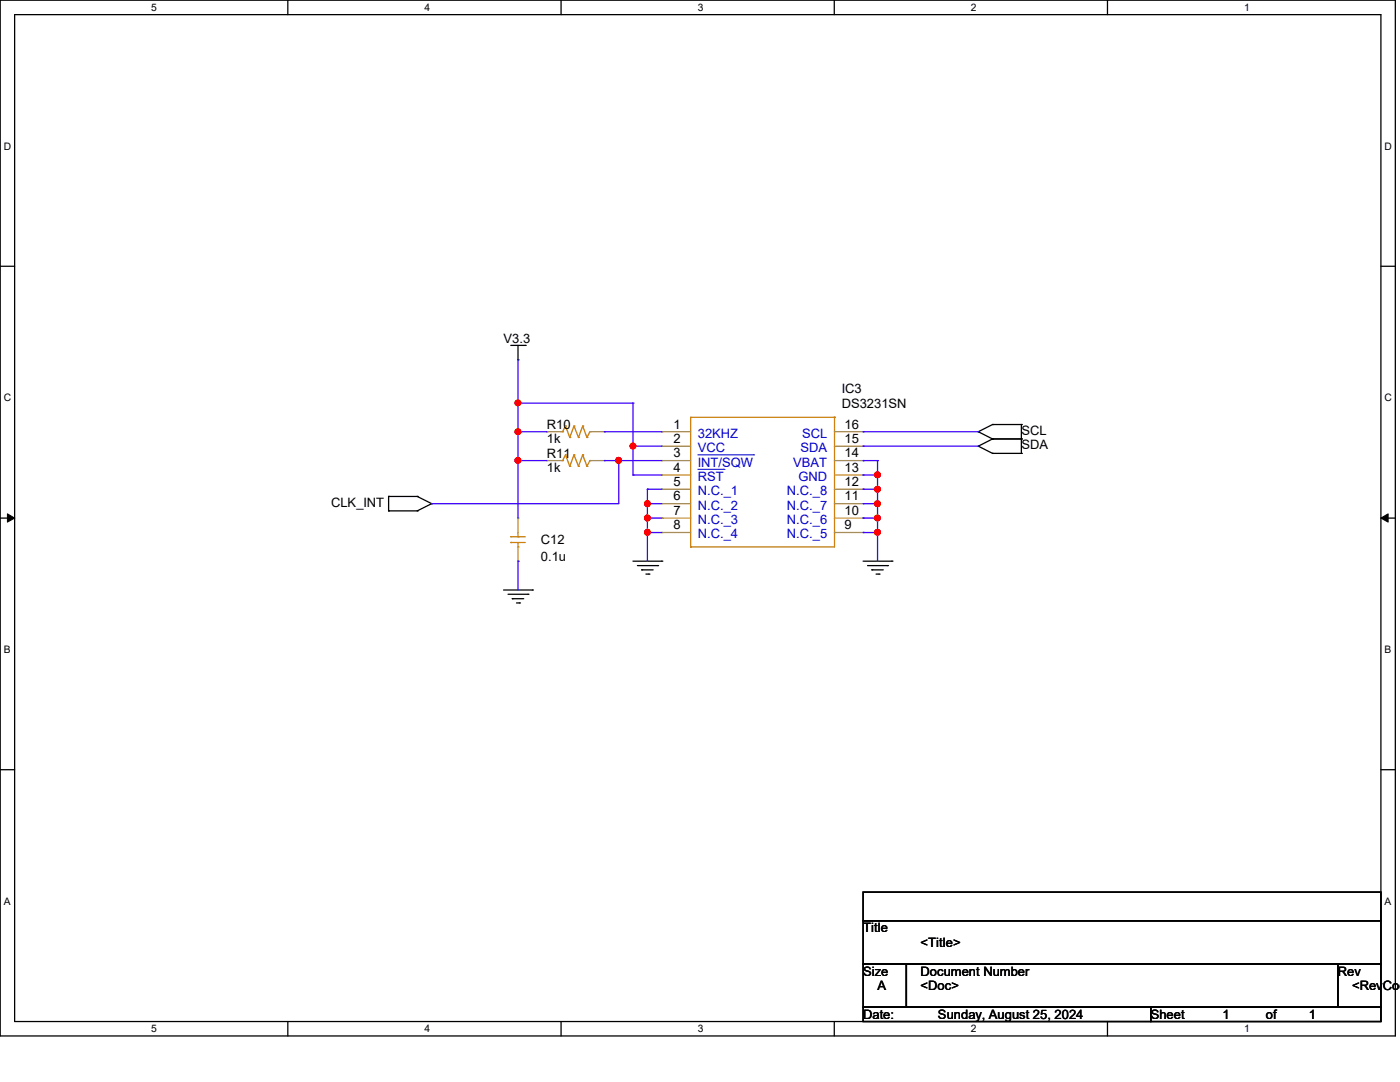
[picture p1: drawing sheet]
<svg xmlns="http://www.w3.org/2000/svg" width="279mm" height="216mm" viewBox="0 0 279 216" stroke-linecap="round" stroke-linejoin="round" font-family="sans-serif">
<path d="M0 0h278.5v206.7h-278.5zM2.9 2.9h272.7v200.9h-272.7z" fill="none" stroke="#000" stroke-width=".25"/>
<g fill="#fff">
<path d="M30.2 .3h1.1v2.3h-1.1z"/>
<path d="M30.2 204.1h1.1v2.3h-1.1z"/>
</g>
<path d="M57.4 0v2.9M57.4 203.8v2.9" fill="none" stroke="#000" stroke-width=".25"/>
<g fill="#fff">
<path d="M84.7 .3h1.1v2.3h-1.1z"/>
<path d="M84.7 204.1h1.1v2.3h-1.1z"/>
</g>
<path d="M112 0v2.9M112 203.8v2.9" fill="none" stroke="#000" stroke-width=".25"/>
<g fill="#fff">
<path d="M139.2 .3h1.1v2.3h-1.1z"/>
<path d="M139.2 204.1h1.1v2.3h-1.1z"/>
</g>
<path d="M166.5 0v2.9M166.5 203.8v2.9" fill="none" stroke="#000" stroke-width=".25"/>
<g fill="#fff">
<path d="M193.8 .3h1.1v2.3h-1.1z"/>
<path d="M193.8 204.1h1.1v2.3h-1.1z"/>
</g>
<path d="M221 0v2.9M221 203.8v2.9" fill="none" stroke="#000" stroke-width=".25"/>
<g fill="#fff">
<path d="M248.3 .3h1.1v2.3h-1.1z"/>
<path d="M248.3 204.1h1.1v2.3h-1.1z"/>
<path d="M.8 28h1.4v2.3h-1.4z"/>
<path d="M276.3 28h1.4v2.3h-1.4z"/>
<path d="M.8 78.2h1.4v2.3h-1.4z"/>
<path d="M276.3 78.2h1.4v2.3h-1.4z"/>
</g>
<path d="M0 53.1h2.9M275.6 53.1h2.9" fill="none" stroke="#000" stroke-width=".25"/>
<g fill="#fff">
<path d="M.8 128.5h1.3v2.2h-1.3z"/>
<path d="M276.3 128.5h1.3v2.2h-1.3z"/>
</g>
<path d="M0 103.4h2.9M275.6 103.4h2.9" fill="none" stroke="#000" stroke-width=".25"/>
<path d="M1.5 102.5l1.4 .9-1.4 .8zM275.6 103.4l1.4-.9v1.7z" fill="#000" stroke="#000" stroke-width=".2"/>
<g fill="#fff">
<path d="M.8 178.7h1.3v2.2h-1.3z"/>
<path d="M276.3 178.7h1.3v2.2h-1.3z"/>
</g>
<g fill="none" stroke="#000" stroke-width=".25">
<path d="M101.9 68.9h2.9M103.4 71.8h.1M103.4 68.9v2.9M104.8 68.9h.1M77.6 99.1h.1M77.6 99.1v2.8M77.6 99.1h5.7M83.3 99.1h.1M83.3 99.1l2.8 1.4M195.2 86.1h.1M195.2 89h.1M195.2 86.1l2.9 1.5"/>
<path d="M195.2 89l2.9 1.5M198.1 84.7h.1M198.1 87.6h.1M198.1 90.5h.1M198.1 84.7l-2.9 1.4M198.1 84.7h5.7M198.1 87.6h5.7M198.1 87.6l-2.9 1.4M198.1 90.5h5.7M203.8 84.7h.1M203.8 87.6h.1M203.8 90.5h.1"/>
<path d="M203.8 84.7v5.8M77.6 101.9h.1M77.6 101.9h5.7M83.3 101.9h.1M86.1 100.5h.1M86.1 100.5l-2.8 1.4M100.5 117.7h5.8M101.4 118.6h4M102.2 119.5h.1M102.2 119.5h2.3M105.4 118.6h.1M106.3 117.7h.1"/>
<path d="M126.3 112h5.8M127.2 112.9h4M128.1 113.7h.1M128.1 113.7h2.2M128.9 114.6h.6M129.5 114.6h.1M131.2 112.9h.1M132.1 112h.1M172.3 112h5.7M173.1 112.9h4M174 113.7h.1M174 113.7h2.3"/>
<path d="M174.8 114.6h.6M175.4 114.6h.1M177.1 112.9h.1M178 112h.1M103.1 120.3h.6M103.7 120.3h.1M0 153.6h2.9M275.6 153.6h2.9M172.3 178h103.3v5.7h-103.3zM172.3 183.7h103.3v8.7h-103.3zM172.3 192.4h8.6v8.6h-8.6zM180.9 192.4h86.1v8.6h-86.1z"/>
<path d="M267 192.4h8.6v8.6h-8.6zM172.3 201h57.4v2.8h-57.4zM229.7 201h45.9v2.8h-45.9z"/>
</g>
<g fill="none" stroke="#cc8006" stroke-width=".25">
<path d="M112 91.9h.3M112 86.1h.3M112.3 91.9h.1M112.3 86.1h.1M112.9 90.8h.1M112.9 85h.1M112.9 90.8l-.6 1.1M112.9 90.8l.8 2.2M112.9 85l-.6 1.1M112.9 85l.8 2.3M113.7 93h.1M113.7 87.3h.1"/>
<path d="M114.6 90.8h.1M114.6 85h.1M114.6 90.8l-.9 2.2M114.6 90.8l.8 2.2M114.6 85l-.9 2.3M114.6 85l.8 2.3M115.4 93h.1M115.4 87.3h.1M116.3 90.8h.1M116.3 85h.1M116.3 90.8l-.9 2.2M116.3 90.8l.8 2.2"/>
<path d="M116.3 85l-.9 2.3M116.3 85l.8 2.3M117.1 93h.1M117.1 87.3h.1M117.7 91.9h.1M117.7 86.1h.1M117.7 91.9l-.6 1.1M117.7 86.1l-.6 1.2M166.5 83.3h.1M166.5 83.3h-28.7v25.8M166.5 83.3v25.8h-28.7M101.9 107.1h.1"/>
<path d="M101.9 108.2h.1M101.9 107.1h2.9M101.9 108.2h2.9M103.4 109.1h.1M103.4 107.1h.1M103.4 106.3v.8M103.4 108.2v.9M137.8 109.1h.1"/>
</g>
<g fill="none" stroke="#a84" stroke-width=".25">
<path d="M109.1 91.9h.1M109.1 86.1h.1M109.1 86.1h2.9M109.1 91.9h2.9M117.7 86.1h2.9M117.7 91.9h2.9M120.6 91.9h.1M120.6 86.1h.1M132.1 86.1h.1M132.1 89h.1M132.1 91.9h.1M132.1 94.8h.1"/>
<path d="M132.1 97.6h.1M132.1 86.1h5.7M132.1 89h5.7M132.1 91.9h5.7M132.1 94.8h5.7M132.1 97.6h5.7M166.5 86.1h5.8M166.5 89h5.8M166.5 91.9h5.8M166.5 94.8h5.8M166.5 97.6h5.8M172.3 86.1h.1"/>
<path d="M172.3 89h.1M172.3 91.9h.1M172.3 94.8h.1M172.3 97.6h.1M103.4 103.4h.1M103.4 112h.1M103.4 103.4v2.9M103.4 109.1v2.9M132.1 100.5h.1M132.1 103.4h.1M132.1 106.3h.1M132.1 100.5h5.7"/>
<path d="M132.1 103.4h5.7M132.1 106.3h5.7M166.5 100.5h5.8M166.5 103.4h5.8M166.5 106.3h5.8M172.3 100.5h.1M172.3 103.4h.1M172.3 106.3h.1"/>
</g>
<path d="M139.3 90.8h11.1M139.3 93.6h5.2M144.5 93.6h.1M150.4 90.8h.1" fill="none" stroke="#00c" stroke-width=".2"/>
<g fill="none" stroke="#4200ff" stroke-width=".25">
<path d="M103.4 71.8v31.6M103.4 80.4h.1M103.4 86.1h.1M103.4 91.9h.1M103.4 80.4h22.9M103.4 86.1h5.7M103.4 91.9h5.7M120.6 86.1h.1M120.6 91.9h.1M120.6 86.1h11.5M120.6 91.9h11.5M123.5 91.9h.1"/>
<path d="M123.5 91.9v8.6h-37.4M126.3 80.4h.1M126.3 89h.1M126.3 94.8h.1M126.3 80.4v14.4M126.3 89h5.8M126.3 94.8h5.8M129.2 97.6h.1M129.2 97.6h2.9M129.2 97.6v14.4M172.3 86.1h.1M172.3 89h.1"/>
<path d="M172.3 91.9h.1M172.3 94.8h.1M172.3 97.6h.1M172.3 86.1h22.9M172.3 89h22.9M172.3 91.9h2.8M172.3 94.8h2.8M172.3 97.6h2.8M175.1 91.9h.1M175.1 94.8h.1M175.1 97.6h.1M175.1 91.9v20.1"/>
<path d="M86.1 100.5h.1M103.4 112h.1M103.4 112v5.7M129.2 100.5h.1M129.2 103.4h.1M129.2 106.3h.1M129.2 100.5h2.9M129.2 103.4h2.9M129.2 106.3h2.9M172.3 100.5h.1M172.3 103.4h.1M172.3 106.3h.1"/>
<path d="M172.3 100.5h2.8M172.3 103.4h2.8M172.3 106.3h2.8M175.1 100.5h.1M175.1 103.4h.1M175.1 106.3h.1"/>
</g>
<g fill="#f00" stroke="#f00" stroke-width=".25">
<circle cx="103.4" cy="80.4" r=".56"/>
<circle cx="103.4" cy="86.1" r=".56"/>
<circle cx="126.3" cy="89" r=".56"/>
<circle cx="103.4" cy="91.9" r=".56"/>
<circle cx="123.4" cy="91.9" r=".56"/>
<circle cx="175.1" cy="94.7" r=".56"/>
<circle cx="175.1" cy="97.6" r=".56"/>
<circle cx="129.2" cy="100.5" r=".56"/>
<circle cx="175.1" cy="100.5" r=".56"/>
<circle cx="129.2" cy="106.2" r=".56"/>
<circle cx="129.2" cy="103.4" r=".56"/>
<circle cx="175.1" cy="106.2" r=".56"/>
<circle cx="175.1" cy="103.4" r=".56"/>
</g>
<g font-size="2.6">
<text x="100.5" y="68.4">V3.3</text>
<text x="168" y="78.4">IC3</text>
<text x="168" y="81.3">DS3231SN</text>
<text x="109.1" y="85.6">R10</text>
<text x="109.1" y="88.5">1k</text>
<text x="134.4" y="85.5">1</text>
<text x="134.4" y="88.4">2</text>
<text x="168.5" y="85.5">16</text>
<text x="168.5" y="88.4">15</text>
<text x="203.8" y="86.8">SCL</text>
<text x="203.8" y="89.6">SDA</text>
<text x="109.1" y="91.4">R11</text>
<text x="109.1" y="94.2">1k</text>
<text x="134.4" y="91.3">3</text>
<text x="134.4" y="94.1">4</text>
<text x="168.5" y="91.3">14</text>
<text x="168.5" y="94.1">13</text>
<text x="66.1" y="101.1">CLK_INT</text>
<text x="134.4" y="97">5</text>
<text x="134.4" y="99.9">6</text>
<text x="168.5" y="97">12</text>
<text x="168.5" y="99.9">11</text>
<text x="134.4" y="102.7">7</text>
<text x="134.4" y="105.6">8</text>
<text x="168.5" y="102.7">10</text>
<text x="168.5" y="105.6">9</text>
<text x="107.9" y="108.6">C12</text>
<text x="107.9" y="112">0.1u</text>
<text x="172.3" y="186.1">Title</text>
<text x="183.7" y="188.9">&lt;Title&gt;</text>
<text x="172.3" y="194.7">Size</text>
<text x="175.1" y="197.6">A</text>
<text x="183.7" y="194.7">Document Number</text>
<text x="183.7" y="197.6">&lt;Doc&gt;</text>
<text x="267" y="194.7">Rev</text>
<text x="269.8" y="197.6">&lt;RevCod</text>
<text x="172.3" y="203.3">Date:</text>
<text x="187.2" y="203.3">Sunday, August 25, 2024</text>
<text x="229.7" y="203.3">Sheet</text>
<text x="244" y="203.3">1</text>
<text x="252.6" y="203.3">of</text>
<text x="261.2" y="203.3">1</text>
</g>
<g font-size="2.6" fill="#00c">
<text x="139.3" y="87.3">32KHZ</text>
<text x="160.1" y="87.3">SCL</text>
<text x="139.3" y="90.2">VCC</text>
<text x="139.3" y="93.1">INT/SQW</text>
<text x="139.3" y="96">RST</text>
<text x="158.3" y="93.1">VBAT</text>
<text x="159.4" y="96">GND</text>
<text x="159.8" y="90.2">SDA</text>
<text x="139.3" y="98.8">N.C._1</text>
<text x="139.3" y="101.7">N.C._2</text>
<text x="157.1" y="98.8">N.C._8</text>
<text x="157.1" y="101.7">N.C._7</text>
<text x="139.3" y="104.6">N.C._3</text>
<text x="139.3" y="107.4">N.C._4</text>
<text x="157.1" y="104.6">N.C._6</text>
<text x="157.1" y="107.4">N.C._5</text>
</g>
<g font-size="2.1">
<text x="30.2" y="2.2">5</text>
<text x="84.7" y="2.2">4</text>
<text x="139.2" y="2.2">3</text>
<text x="193.8" y="2.2">2</text>
<text x="248.3" y="2.2">1</text>
<text x=".8" y="29.8">D</text>
<text x="276.3" y="29.8">D</text>
<text x=".8" y="80.1">C</text>
<text x="276.3" y="80.1">C</text>
<text x=".8" y="130.3">B</text>
<text x="276.3" y="130.3">B</text>
<text x=".8" y="180.5">A</text>
<text x="276.3" y="180.5">A</text>
<text x="30.2" y="206">5</text>
<text x="84.7" y="206">4</text>
<text x="139.2" y="206">3</text>
<text x="193.8" y="206">2</text>
<text x="248.3" y="206">1</text>
</g>
</svg>
